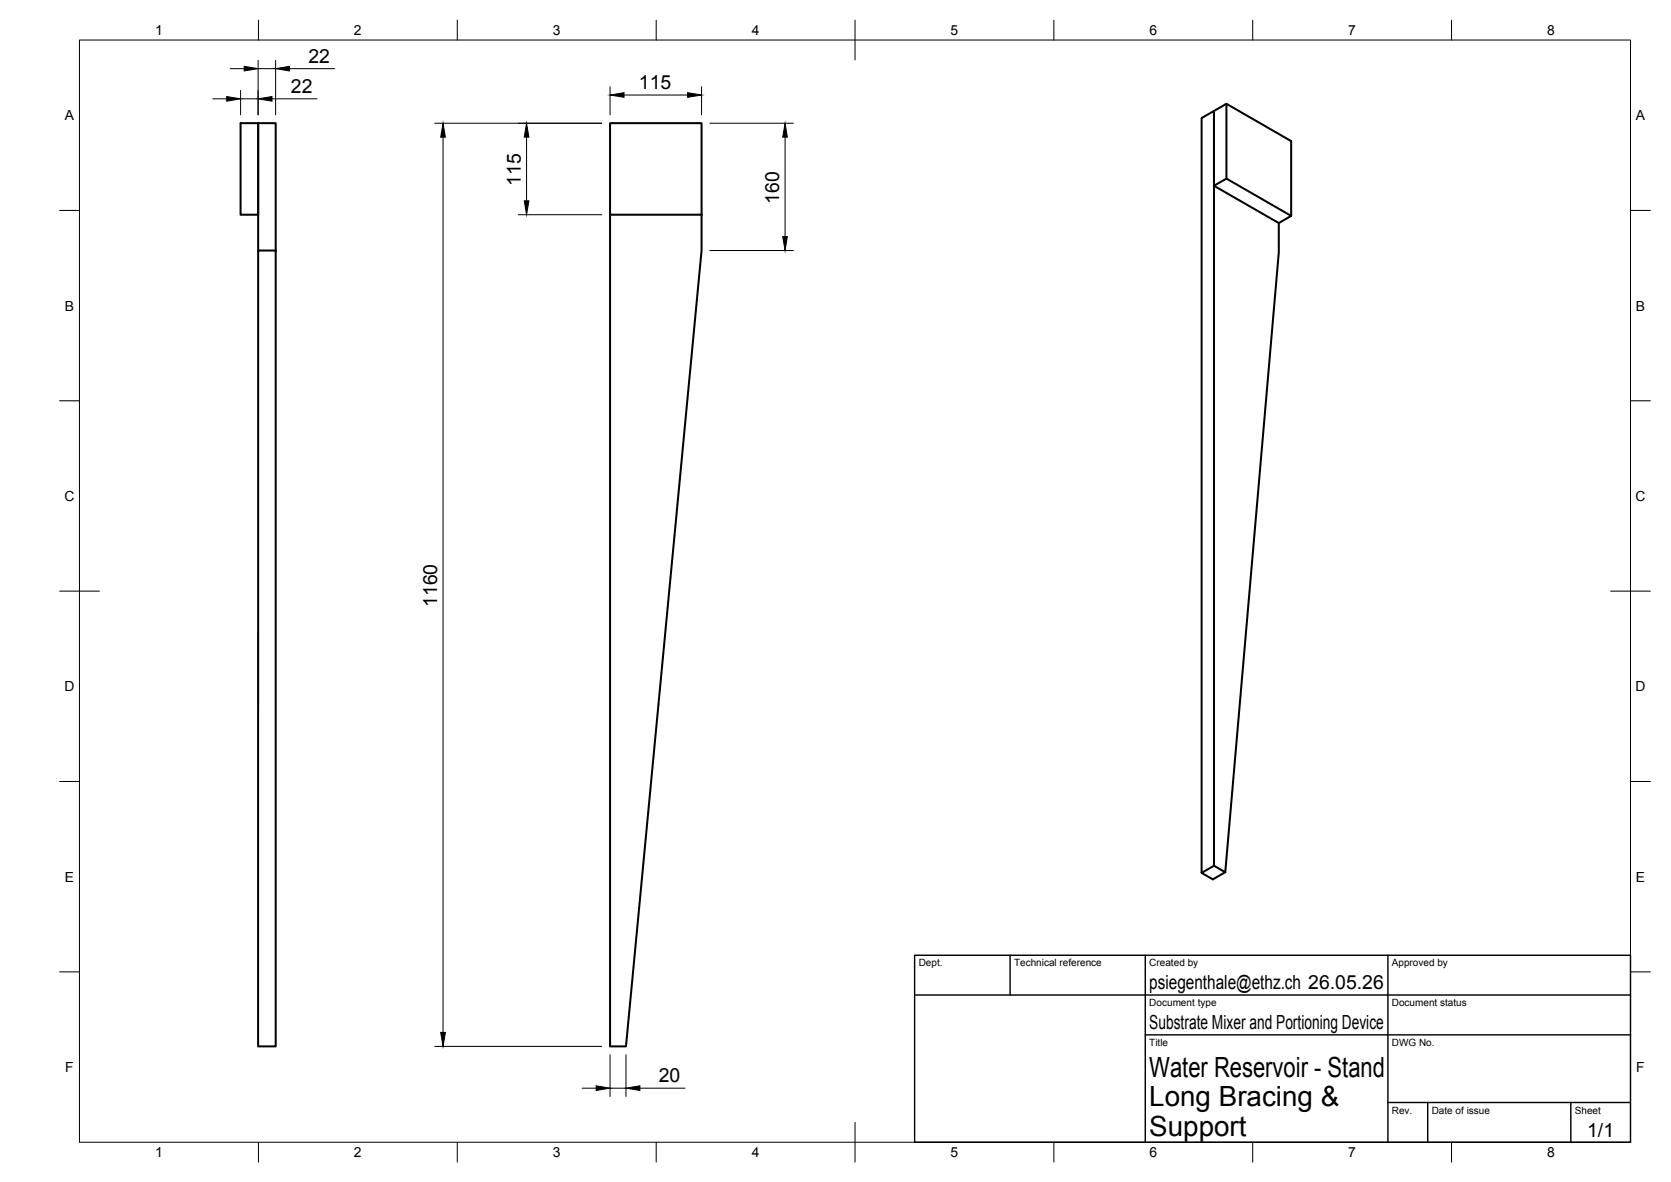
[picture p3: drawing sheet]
<svg xmlns="http://www.w3.org/2000/svg" width="420mm" height="297mm" viewBox="0 0 420 297" stroke-linecap="round" stroke-linejoin="round" font-family="sans-serif">
<path d="M153.4 31h23v23h-23zM308.4 26.1v18.8M153.4 54v209h4l19-200v-9M305.2 46.7l16.3 9.4 3.2-1.8v-18.8l-16.3-9.4-3.2 1.8v18.8l3.2-1.8 16.3 9.4M321.5 56.1v7.3l-13.4 155.8M64.9 63h4.4v200h-4.4zM64.9 63v-32v23h-4.4v-23h8.8v32M302.1 219.4l3.1-1.8 2.9 1.6-3.1 1.8zM305.2 217.6v-189.7l-3.1 1.8v189.7" fill="none" stroke="#000" stroke-width=".51"/>
<g fill="none" stroke="#000" stroke-width=".25">
<path d="M20 10.1h390v276.9h-390zM57.9 17.3h3.5M64.9 15.2v13.7M64.9 17.3h4.4M65 5.1v5M69.3 15.2v13.7M72.8 17.3h11.3M115 5.1v5M165 5.1v5M215 5.1v10M265 5.1v5M315 5.1v5"/>
<path d="M365 5.1v5M53.5 24.8h3.5M60.5 22.7v6.2M60.5 24.8h4.4M68.4 24.8h11.3M109.3 31h42M111.4 34.5v224.9M132.4 34.5v16M153.4 21.8v7.1M156.9 23.9h16M176.4 21.8v7.1M178.5 31h21"/>
<path d="M197.4 34.5v25M15 52.9h5M130.3 54h21M410 52.9h5M178.5 63h21M15 100.7h5M410 100.7h5M15 148.6h10M405 148.6h10M15 196.4h5M410 196.4h5M15 244.2h5"/>
<path d="M410 244.2h5M109.3 263h42M146.4 273.5h3.5M153.4 265.1v10.5M153.4 273.5h4M157.4 265.1v10.5M160.9 273.5h11.4M65 287v5M115 287v5M165 287v5M215 282.1v9.9M265 287v5"/>
<path d="M315 287v5M365 287v5"/>
</g>
<path d="M230 240.1h180v46.9h-180zM230 250h180M254 240.1v9.9M288 240.1v46.9M349 240.1v46.9M288 260.1h122M349 277.1h61M359 277.1v9.9M395 277.1v9.9" fill="none" stroke="#000" stroke-width=".36"/>
<g fill="#000" stroke="#000" stroke-width=".25">
<path d="M61.4 16.7l3.5 .6-3.5 .5zM69.3 17.3l3.5-.6v1.1zM57 24.3l3.5 .5-3.5 .6zM64.9 24.8l3.5-.5v1.1zM111.4 31l.6 3.5h-1.2zM132.4 31l.6 3.5h-1.2zM153.4 23.9l3.5-.6v1.2zM172.9 23.3l3.5 .6-3.5 .6zM197.4 31l.6 3.5h-1.2zM131.8 50.5h1.2l-.6 3.5zM196.8 59.5h1.2l-.6 3.5zM110.8 259.4h1.2l-.6 3.6z"/>
<path d="M149.9 272.9l3.5 .6-3.5 .5zM157.4 273.5l3.5-.6v1.1z"/>
</g>
<g font-size="7">
<text x="289" y="270.6">Water Reservoir - Stand</text>
<text x="289" y="278.1">Long Bracing &amp;</text>
<text x="289" y="285.5">Support</text>
</g>
<g font-size="4.9">
<text x="77.6" y="15.9">22</text>
<text x="73.2" y="23.4">22</text>
<text x="160.7" y="22.4">115</text>
<text x="130.9" y="46.7" transform="rotate(-90 130.9 46.7)">115</text>
<text x="195.9" y="51.2" transform="rotate(-90 195.9 51.2)">160</text>
<text x="109.9" y="152.6" transform="rotate(-90 109.9 152.6)">1160</text>
<text x="289" y="248.5">psiegenthale@ethz.ch 26.05.26</text>
<text x="289" y="258.6">Substrate Mixer and Portioning Device</text>
<text x="165.7" y="272">20</text>
<text x="399.1" y="285.7">1/1</text>
</g>
<g font-size="3.5">
<text x="39" y="8.8">1</text>
<text x="89" y="8.8">2</text>
<text x="139" y="8.8">3</text>
<text x="189" y="8.8">4</text>
<text x="239" y="8.8">5</text>
<text x="289" y="8.8">6</text>
<text x="339" y="8.8">7</text>
<text x="389" y="8.8">8</text>
<text x="16.3" y="30.2">A</text>
<text x="411.3" y="30.2">A</text>
<text x="16.3" y="78">B</text>
<text x="411.3" y="78">B</text>
<text x="16.2" y="125.9">C</text>
<text x="411.2" y="125.9">C</text>
<text x="16.2" y="173.7">D</text>
<text x="411.2" y="173.7">D</text>
<text x="16.3" y="221.6">E</text>
<text x="411.3" y="221.6">E</text>
<text x="16.4" y="269.4">F</text>
<text x="411.4" y="269.4">F</text>
<text x="39" y="290.8">1</text>
<text x="89" y="290.8">2</text>
<text x="139" y="290.8">3</text>
<text x="189" y="290.8">4</text>
<text x="239" y="290.8">5</text>
<text x="289" y="290.8">6</text>
<text x="339" y="290.8">7</text>
<text x="389" y="290.8">8</text>
</g>
<g font-size="2.5">
<text x="231" y="242.9">Dept.</text>
<text x="255" y="242.9">Technical reference</text>
<text x="289" y="242.9">Created by</text>
<text x="350" y="242.9">Approved by</text>
<text x="289" y="252.8">Document type</text>
<text x="350" y="252.8">Document status</text>
<text x="289" y="262.9">Title</text>
<text x="350" y="262.9">DWG No.</text>
<text x="350" y="279.9">Rev.</text>
<text x="360" y="279.9">Date of issue</text>
<text x="396" y="279.9">Sheet</text>
</g>
</svg>
